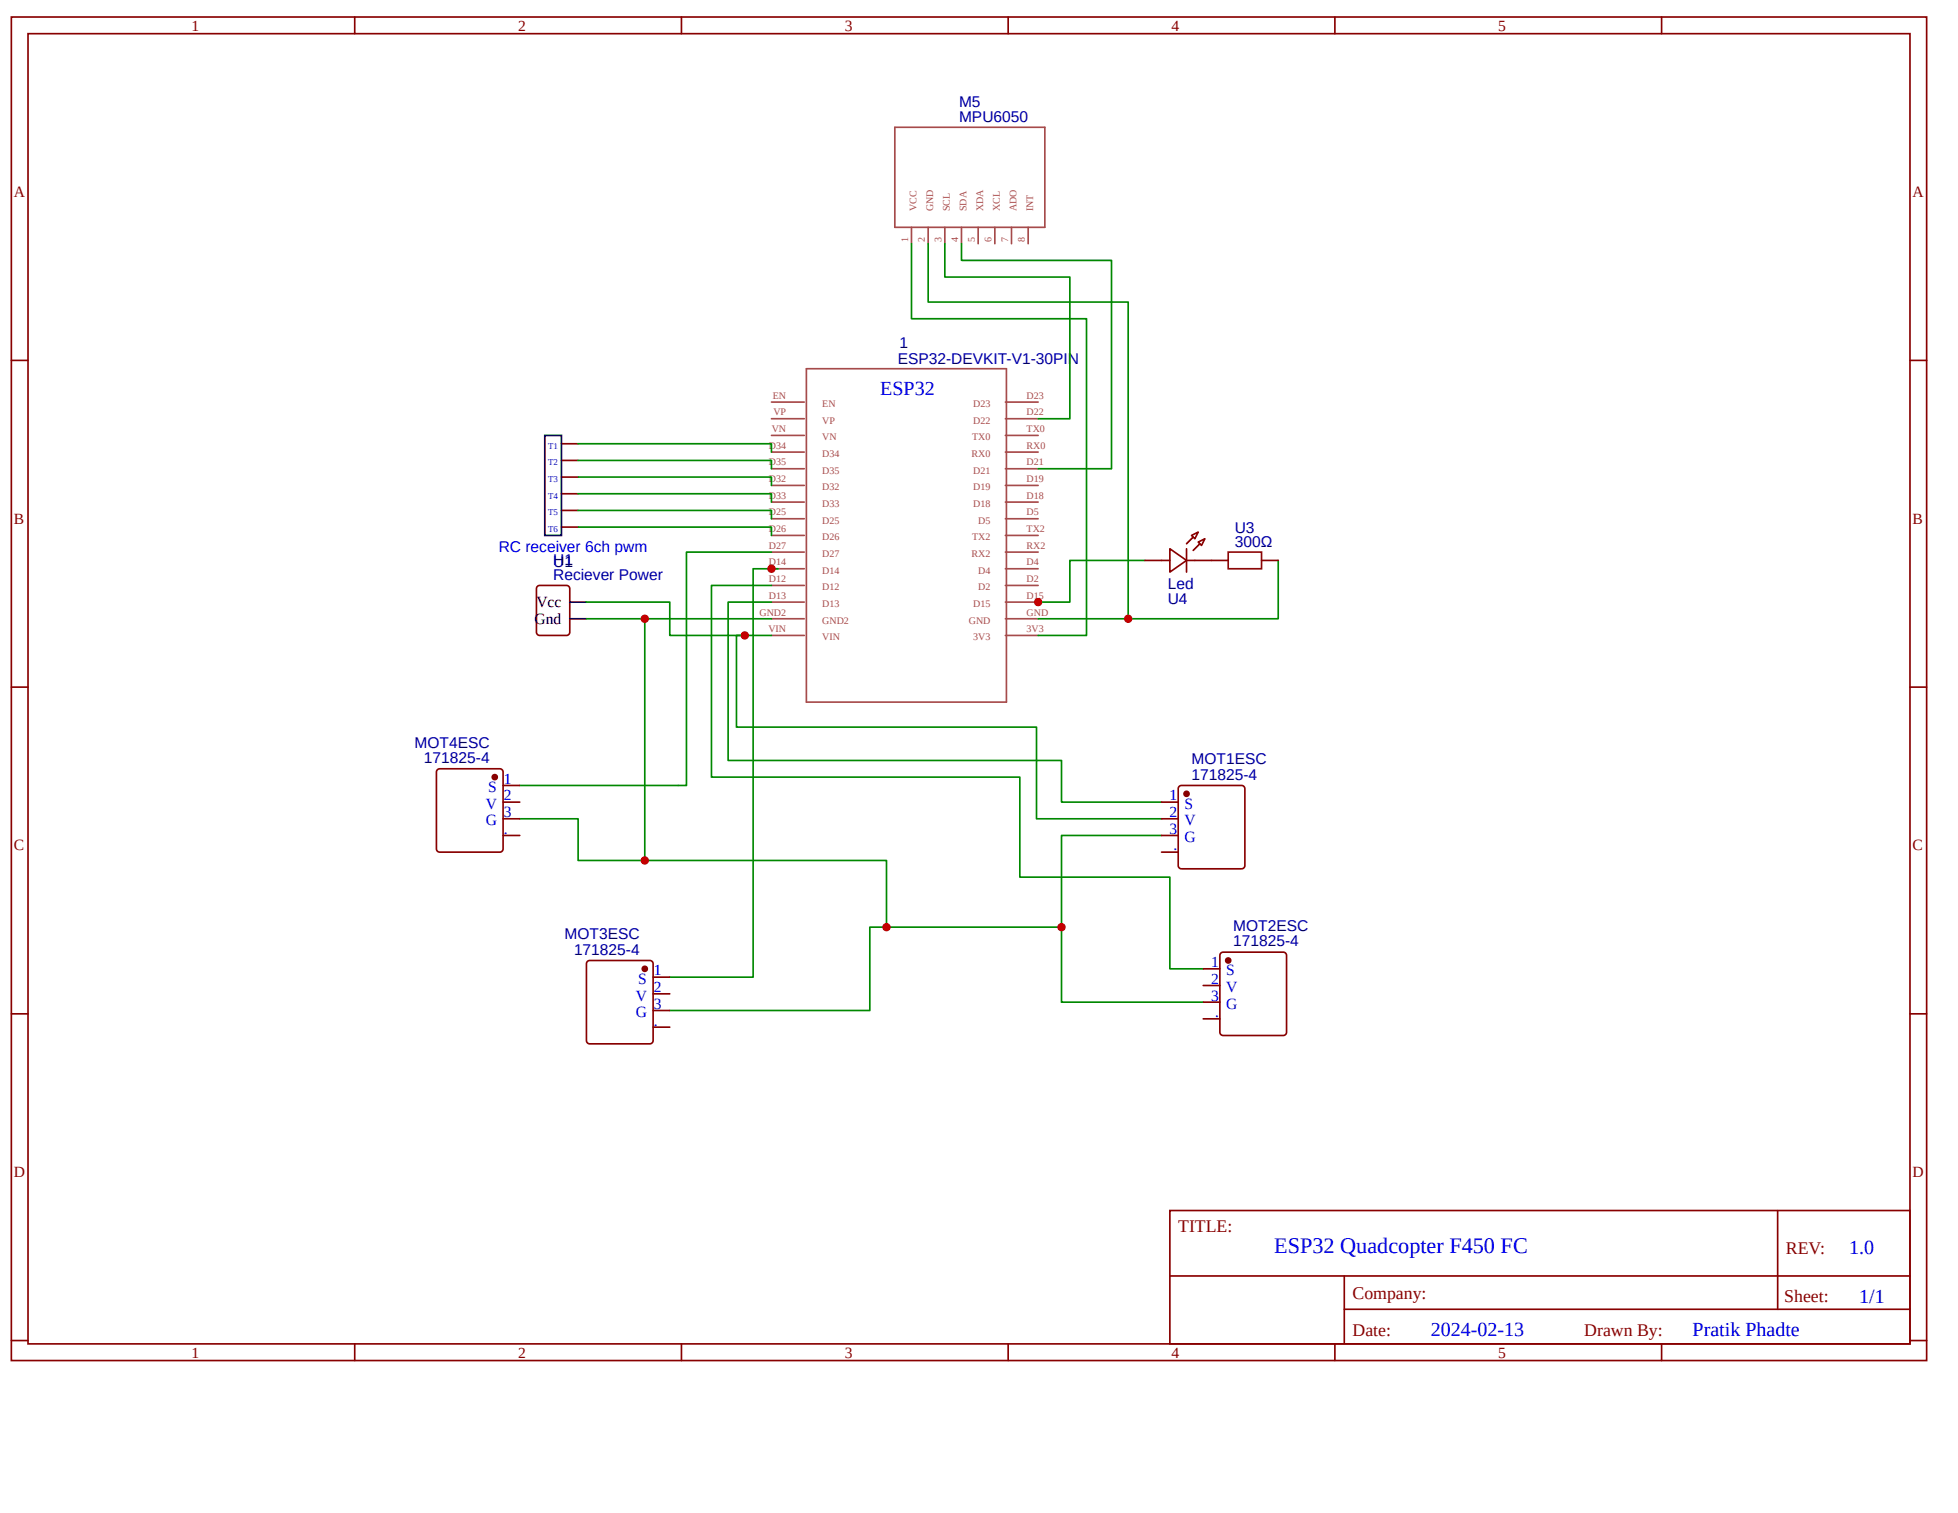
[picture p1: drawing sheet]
<svg xmlns="http://www.w3.org/2000/svg" width="279mm" height="216mm" viewBox="0 0 279 216" stroke-linecap="round" stroke-linejoin="round" font-family="sans-serif">
<g fill="none" stroke="#800" stroke-width=".24">
<path d="M1.6 2.4h273.3v191.7h-273.3zM4 4.8h268.5v187h-268.5zM50.6 2.4v2.4M97.2 2.4v2.4M143.9 2.4v2.4M190.5 2.4v2.4M237.1 2.4v2.4M1.6 51.4h2.4M272.5 51.4h2.4M80.1 63.3h2.4M80.1 65.7h2.4M80.1 68.1h2.4"/>
<path d="M80.1 70.5h2.4M80.1 72.8h2.4M80.1 75.2h2.4M1.6 98h2.4M272.5 98h2.4M83.8 137.2l.4-.1h8.5a.48 .48 0 0 1 .5 .4v11a.48 .48 0 0 1-.5 .5h-8.5a.48 .48 0 0 1-.5-.5v-11zM1.6 144.7h2.4M272.5 144.7h2.4M166.9 172.7h105.6v19.1h-105.6zM253.7 172.8v14M1.6 191.3h2.4M50.6 191.8v2.3"/>
<path d="M97.2 191.8v2.3M143.9 191.8v2.3M167 182.1h105.5M190.5 191.8v2.3M191.8 186.8h80.7M191.8 182.1v9.5M237.1 191.8v2.3M272.5 191.3h2.4"/>
</g>
<g fill="none" stroke="#a54b4b" stroke-width=".24">
<path d="M127.7 18.2h21.4v14.2h-21.4zM130.1 32.4v2.4M132.4 32.4v2.4M134.8 32.4v2.4M137.2 32.4v2.4M139.6 32.4v2.4M142 32.4v2.4M144.3 32.4v2.4M146.7 32.4v2.4M110.1 59.8h4.7M110.1 57.4h4.7M115.1 52.6h28.5v47.6h-28.5z"/>
<path d="M143.5 59.8h4.6M143.5 57.4h4.6M110.1 78.8h4.7M110.1 76.4h4.7M110.1 74h4.7M110.1 71.6h4.7M110.1 69.3h4.7M110.1 66.9h4.7M110.1 64.5h4.7M110.1 62.1h4.7M143.5 78.8h4.6M143.5 76.4h4.6"/>
<path d="M143.5 74h4.6M143.5 71.6h4.6M143.5 69.3h4.6M143.5 66.9h4.6M143.5 64.5h4.6M143.5 62.1h4.6M110.1 90.7h4.7M110.1 88.3h4.7M110.1 85.9h4.7M110.1 83.5h4.7M110.1 81.2h4.7M143.5 90.7h4.6"/>
<path d="M143.5 88.3h4.6M143.5 85.9h4.6M143.5 83.5h4.6M143.5 81.2h4.6"/>
</g>
<g fill="none" stroke="#080" stroke-width=".24">
<path d="M130.1 34.8v10.7h24.9v45.2h-6.9M132.4 34.8v8.3h28.6v45.2h-12.9M134.8 34.8v4.7h17.9v20.3h-4.6M137.2 34.8v2.4h21.4v29.7h-10.5M82.5 63.3h27.6v1.2M82.5 65.7h27.6v1.2M82.5 68.1h27.6v1.2M82.5 70.5h27.6v1.1M82.5 72.8h27.6v1.2M82.5 75.2h27.6v1.2M110.1 78.8h-12.1v33.3h-23.8M163.4 80h-10.7v5.9h-4.8"/>
<path d="M182.4 80v8.3h-21.4M110.1 85.9h-6.2v22.6h47.6v6h14.2M110.1 83.5h-8.6v27.4h44v14.3h21.4v13h4.8M110.1 90.7h-5v13.1h42.8v13h17.8M111 81.2h-3.5v58.2h-11.9M74.2 116.8h8.3v6h44v9.5M165.7 119.2h-14.2v23.8h20.2M151.5 132.3h-27.4v11.9h-28.5"/>
</g>
<path d="M77.7 62.1h2.4v14.3h-2.4z" fill="none" stroke="#000" stroke-width=".24"/>
<circle cx="92" cy="138.2" r=".36" fill="#800"/>
<g fill="none" stroke="#800" stroke-width=".24">
<path d="M62.4 109.8l.4-.1h8.5a.48 .48 0 0 1 .5 .5v10.9a.48 .48 0 0 1-.5 .5h-8.5a.48 .48 0 0 1-.5-.5v-10.9zM93.2 139.4h2.4M93.2 141.8h2.4M93.2 144.2h2.4M93.2 146.6h2.4"/>
<circle cx="92" cy="138.2" r=".36"/>
</g>
<circle cx="70.6" cy="110.9" r=".36" fill="#800"/>
<g fill="none" stroke="#800" stroke-width=".24">
<path d="M71.8 112.1h2.4M71.8 114.5h2.4M71.8 116.8h2.4M71.8 119.2h2.4M168.3 112.2l.3-.1h8.6a.48 .48 0 0 1 .4 .5v10.9a.48 .48 0 0 1-.4 .5h-8.6a.48 .48 0 0 1-.5-.5v-10.9z"/>
<circle cx="70.6" cy="110.9" r=".36"/>
</g>
<circle cx="169.3" cy="113.3" r=".36" fill="#800"/>
<g fill="none" stroke="#800" stroke-width=".24">
<path d="M165.7 114.5h2.4M165.7 116.8h2.4M165.7 119.2h2.4M165.7 121.6h2.4M174.2 136l.3-.1h8.6a.48 .48 0 0 1 .5 .4v11a.48 .48 0 0 1-.5 .5h-8.6a.48 .48 0 0 1-.4-.5v-11z"/>
<circle cx="169.3" cy="113.3" r=".36"/>
</g>
<circle cx="175.3" cy="137.1" r=".36" fill="#800"/>
<g fill="none" stroke="#800" stroke-width=".24">
<path d="M163.4 80h3.5M166.9 78.3l2.4 1.7-2.4 1.6zM169.3 80h6M169.3 78.3v3.3M180 80h2.4M171.7 138.2h2.4M171.7 140.6h2.4M171.7 143h2.4M171.7 145.4h2.4"/>
<circle cx="175.3" cy="137.1" r=".36"/>
</g>
<path d="M175.3 78.8h4.7v2.4h-4.7z" fill="none" stroke="#a00000" stroke-width=".24"/>
<path d="M169.3 77.6l1-1z" fill="#800"/>
<path d="M170.3 76.6l-1 1" fill="none" stroke="#800" stroke-width=".24"/>
<path d="M170.3 78.5l.9-.9z" fill="#800"/>
<path d="M170 76.4l1-.5-.5 1zM171 77.4l.9-.5-.4 .9zM171.2 77.6l-.9 .9M76.7 83.7l.3-.2h3.8a.48 .48 0 0 1 .5 .5v6.2a.48 .48 0 0 1-.5 .5h-3.8a.48 .48 0 0 1-.5-.5v-6.2z" fill="none" stroke="#800" stroke-width=".24"/>
<path d="M81.3 88.3h2.4M81.3 85.9h2.4" fill="none" stroke="#000" stroke-width=".24"/>
<path d="M83.7 85.9h11.9v4.8h10.7M83.7 88.3h26.4M92 88.3v34.5" fill="none" stroke="#080" stroke-width=".24"/>
<g fill="#c00">
<circle cx="161" cy="88.3" r=".59"/>
<circle cx="151.5" cy="132.3" r=".59"/>
<circle cx="110.1" cy="81.2" r=".59"/>
<circle cx="126.5" cy="132.3" r=".59"/>
<circle cx="148.1" cy="85.9" r=".59"/>
<circle cx="106.3" cy="90.7" r=".59"/>
<circle cx="92" cy="122.8" r=".59"/>
<circle cx="92" cy="88.3" r=".59"/>
</g>
<text font-size="3.2" fill="#00f" x="181.8" y="178.8">ESP32 Quadcopter F450 FC</text>
<g font-size="2.9" fill="#00f">
<text x="125.6" y="56.4">ESP32</text>
<text x="263.9" y="179">1.0</text>
<text x="265.3" y="185.9">1/1</text>
<text x="204.2" y="190.7">2024-02-13</text>
<text x="241.5" y="190.6">Pratik Phadte</text>
</g>
<g font-size="2.5" fill="#800">
<text x="168.1" y="175.8">TITLE:</text>
<text x="254.9" y="179">REV:</text>
<text x="193" y="185.4">Company:</text>
<text x="254.6" y="185.8">Sheet:</text>
<text x="193" y="190.6">Date:</text>
<text x="226.1" y="190.6">Drawn By:</text>
</g>
<g font-size="2.2" fill="#800">
<text x="27.3" y="4.5">1</text>
<text x="73.9" y="4.5">2</text>
<text x="120.6" y="4.5">3</text>
<text x="167.2" y="4.5">4</text>
<text x="213.8" y="4.5">5</text>
<text x="2" y="28.1">A</text>
<text x="272.9" y="28.1">A</text>
<text x="2" y="74.7">B</text>
<text x="272.9" y="74.7">B</text>
<text x="2" y="121.4">C</text>
<text x="272.9" y="121.4">C</text>
<text x="2" y="168">D</text>
<text x="272.9" y="168">D</text>
<text x="27.3" y="193.8">1</text>
<text x="73.9" y="193.8">2</text>
<text x="120.6" y="193.8">3</text>
<text x="167.2" y="193.8">4</text>
<text x="213.8" y="193.8">5</text>
</g>
<g font-size="2.2" fill="#000080">
<text x="136.8" y="17.5">MPU6050</text>
<text x="136.8" y="15.3">M5</text>
<text x="128.1" y="51.9">ESP32-DEVKIT-V1-30PIN</text>
<text x="128.4" y="49.7">1</text>
<text x="176.2" y="76.1">U3</text>
<text x="78.9" y="80.9">U1</text>
<text x="78.9" y="82.8">Reciever Power</text>
<text x="78.9" y="80.7">H1</text>
<text x="176.2" y="78.1">300Ω</text>
<text x="166.6" y="84">Led</text>
<text x="166.6" y="86.2">U4</text>
<text x="59.2" y="106.7">MOT4ESC</text>
<text x="60.5" y="108.9">171825-4</text>
<text x="170" y="111.3">171825-4</text>
<text x="170" y="109.1">MOT1ESC</text>
<text x="80.6" y="134.1">MOT3ESC</text>
<text x="81.9" y="136.2">171825-4</text>
<text x="176" y="135">171825-4</text>
<text x="176" y="132.9">MOT2ESC</text>
</g>
<g font-size="2.2" fill="#00f">
<text x="71.2" y="78.8">RC receiver 6ch pwm</text>
<text x="69.7" y="113">S</text>
<text x="71.9" y="111.8">1</text>
<text x="69.3" y="115.4">V</text>
<text x="69.3" y="117.8">G</text>
<text x="71.9" y="114.2">2</text>
<text x="71.9" y="116.6">3</text>
<text x="71.9" y="119">.</text>
<text x="166.9" y="114.2">1</text>
<text x="166.9" y="116.6">2</text>
<text x="166.9" y="119">3</text>
<text x="169" y="115.4">S</text>
<text x="169" y="117.8">V</text>
<text x="167.4" y="121.4">.</text>
<text x="169" y="120.2">G</text>
<text x="90.7" y="142.8">V</text>
<text x="91.1" y="140.4">S</text>
<text x="93.3" y="139.2">1</text>
<text x="93.3" y="141.6">2</text>
<text x="93.3" y="144">3</text>
<text x="172.8" y="138">1</text>
<text x="172.8" y="140.4">2</text>
<text x="172.8" y="142.8">3</text>
<text x="175" y="139.2">S</text>
<text x="175" y="141.6">V</text>
<text x="175" y="144">G</text>
<text x="90.7" y="145.1">G</text>
<text x="93.3" y="146.3">.</text>
<text x="173.4" y="145.1">.</text>
</g>
<g font-size="2.2">
<text x="76.3" y="89">Gnd</text>
<text x="76.5" y="86.6">Vcc</text>
</g>
<g font-size="1.4" fill="#a54b4b">
<text x="129.6" y="34.6" transform="rotate(-90 129.6 34.6)">1</text>
<text x="130.8" y="30.1" transform="rotate(-90 130.8 30.1)">VCC</text>
<text x="132" y="34.6" transform="rotate(-90 132 34.6)">2</text>
<text x="133.2" y="30.1" transform="rotate(-90 133.2 30.1)">GND</text>
<text x="134.4" y="34.6" transform="rotate(-90 134.4 34.6)">3</text>
<text x="135.5" y="30.1" transform="rotate(-90 135.5 30.1)">SCL</text>
<text x="136.7" y="34.6" transform="rotate(-90 136.7 34.6)">4</text>
<text x="137.9" y="30.1" transform="rotate(-90 137.9 30.1)">SDA</text>
<text x="139.1" y="34.6" transform="rotate(-90 139.1 34.6)">5</text>
<text x="140.3" y="30.1" transform="rotate(-90 140.3 30.1)">XDA</text>
<text x="141.5" y="34.6" transform="rotate(-90 141.5 34.6)">6</text>
<text x="142.7" y="30.1" transform="rotate(-90 142.7 30.1)">XCL</text>
<text x="143.9" y="34.6" transform="rotate(-90 143.9 34.6)">7</text>
<text x="145" y="30.1" transform="rotate(-90 145 30.1)">ADO</text>
<text x="146.2" y="34.6" transform="rotate(-90 146.2 34.6)">8</text>
<text x="147.4" y="30.1" transform="rotate(-90 147.4 30.1)">INT</text>
<text x="110.3" y="56.9">EN</text>
<text x="110.4" y="59.3">VP</text>
<text x="117.3" y="58.1">EN</text>
<text x="138.9" y="58.1">D23</text>
<text x="146.5" y="59.3">D22</text>
<text x="146.5" y="56.9">D23</text>
<text x="109.7" y="64">D34</text>
<text x="110.1" y="61.7">VN</text>
<text x="117.3" y="65.2">D34</text>
<text x="117.3" y="62.8">VN</text>
<text x="117.3" y="60.5">VP</text>
<text x="138.6" y="65.2">RX0</text>
<text x="138.7" y="62.8">TX0</text>
<text x="138.9" y="60.5">D22</text>
<text x="146.5" y="64">RX0</text>
<text x="146.5" y="61.7">TX0</text>
<text x="109.7" y="71.2">D33</text>
<text x="109.7" y="68.8">D32</text>
<text x="109.7" y="66.4">D35</text>
<text x="117.3" y="70">D32</text>
<text x="117.3" y="67.6">D35</text>
<text x="138.9" y="70">D19</text>
<text x="138.9" y="67.6">D21</text>
<text x="146.5" y="71.2">D18</text>
<text x="146.5" y="68.8">D19</text>
<text x="146.5" y="66.4">D21</text>
<text x="109.7" y="75.9">D26</text>
<text x="109.7" y="73.6">D25</text>
<text x="117.3" y="77.1">D26</text>
<text x="117.3" y="74.7">D25</text>
<text x="117.3" y="72.4">D33</text>
<text x="138.7" y="77.1">TX2</text>
<text x="138.9" y="72.4">D18</text>
<text x="139.6" y="74.7">D5</text>
<text x="146.5" y="75.9">TX2</text>
<text x="146.5" y="73.6">D5</text>
<text x="109.7" y="83.1">D12</text>
<text x="109.7" y="80.7">D14</text>
<text x="109.7" y="78.3">D27</text>
<text x="117.3" y="81.9">D14</text>
<text x="117.3" y="79.5">D27</text>
<text x="138.6" y="79.5">RX2</text>
<text x="139.6" y="81.9">D4</text>
<text x="146.5" y="83.1">D2</text>
<text x="146.5" y="80.7">D4</text>
<text x="146.5" y="78.3">RX2</text>
<text x="108.4" y="87.8">GND2</text>
<text x="109.7" y="85.5">D13</text>
<text x="117.3" y="89">GND2</text>
<text x="117.3" y="86.6">D13</text>
<text x="117.3" y="84.2">D12</text>
<text x="138.3" y="89">GND</text>
<text x="138.9" y="86.6">D15</text>
<text x="139.6" y="84.2">D2</text>
<text x="146.5" y="87.8">GND</text>
<text x="146.5" y="85.5">D15</text>
<text x="109.6" y="90.2">VIN</text>
<text x="117.3" y="91.4">VIN</text>
<text x="138.9" y="91.4">3V3</text>
<text x="146.5" y="90.2">3V3</text>
</g>
<g font-size="1.3" fill="#00f">
<text x="78.2" y="64">T1</text>
<text x="78.2" y="66.4">T2</text>
<text x="78.2" y="68.8">T3</text>
<text x="78.2" y="71.2">T4</text>
<text x="78.2" y="73.6">T5</text>
<text x="78.2" y="75.9">T6</text>
</g>
</svg>
